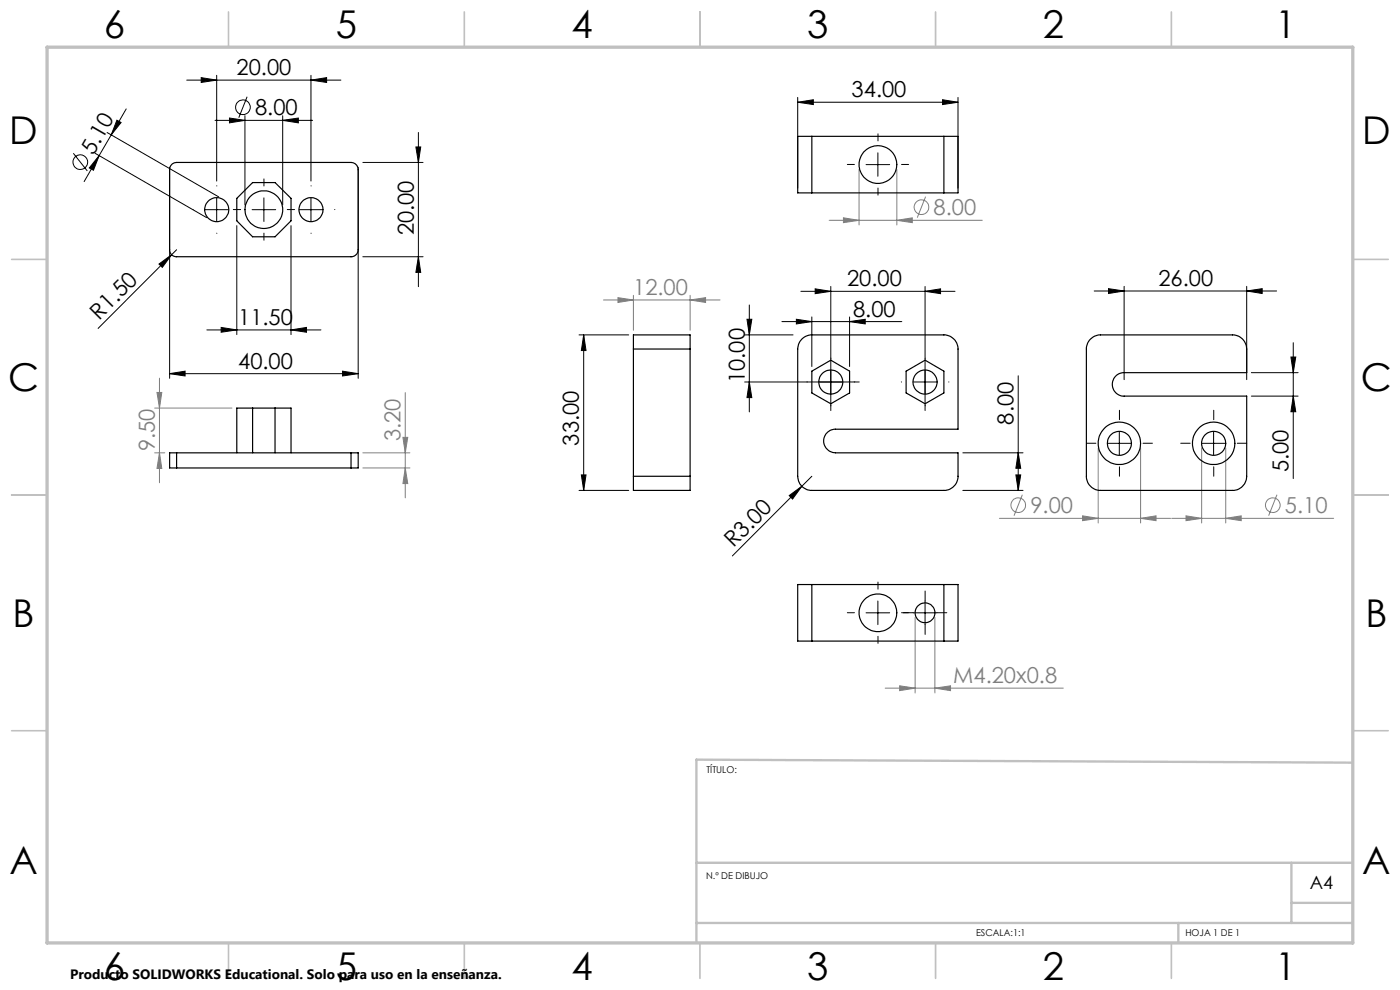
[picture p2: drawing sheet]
<svg xmlns="http://www.w3.org/2000/svg" width="297mm" height="210mm" viewBox="0 0 297 210" stroke-linecap="round" stroke-linejoin="round" font-family="sans-serif">
<g fill="none" stroke="#808080" stroke-width=".21">
<path d="M182.2 35.9v11.8M190.3 35.9v11.8M175.9 46.7h32.5M178.9 46.2l3.3 .5-3.3 .5zM190.3 46.7l3.2-.5v1zM196.4 41.7l-1.8 4.5M128 63.6h24.8M131.1 63.1l3.3 .5-3.3 .6zM134.4 62.6v7.5M146.4 63.6l3.3-.5v1.1zM146.4 62.6v7.5M32.8 96.1h2.2"/>
<path d="M32.8 86.6h16.4M33.3 83.2h1l-.5 3.4zM33.8 96.1l.5 3.3h-1zM33.8 80.2v22.2M77 96.1h10M77 99.3h10M85.5 92.8h1l-.5 3.3zM86 99.3l.5 3.3h-1zM86 83.3v22.3M233 95v15.9M242 95v15.9M254.9 95v15.9"/>
<path d="M260 95v15.9M212 110h36.3M216.9 104.9l-1.8 4.5M229.7 109.4l3.3 .6-3.3 .4zM242 110l3.3-.6v1zM248.6 110h34.3M251.6 109.4l3.3 .6-3.3 .4zM260 110l3.3-.6v1zM270.9 104.9l-1.8 4.5M194.1 131v16M198.3 131v16M187.8 146h37.8"/>
<path d="M190.9 145.5l3.2 .5-3.2 .5zM198.3 146l3.3-.5v1z"/>
<circle cx="195.5" cy="43.9" r="1.55"/>
<circle cx="216" cy="107.2" r="1.55"/>
<circle cx="270" cy="107.2" r="1.55"/>
</g>
<g fill="none" stroke="#000" stroke-width=".21">
<path d="M39.6 17h32.7M42.7 16.5l3.3 .5-3.3 .5zM46 16v22.4M66 17l3.3-.5v1zM66 16v22.4M15.6 32.5l2.9 3.8M20.2 32.5l23.7 13.7M21 33l-3.1 5.5M21 33l-1.2 3.1-.9-.5zM22.7 28.1l23.7 13.7M23.6 28.6l-2.6 4.4M24.8 25.5l.9 .5-2.1 2.6z"/>
<path d="M26.8 23.1l-3.2 5.5M36 35.5v44.7M45.6 25.5h20.7M48.7 25l3.3 .5-3.3 .6zM52 24.5v19M52.4 20.5l-1.7 4.5M60 25.5l3.3-.5v1.1zM60 24.5v19M76 35.5v44.7M77 34.5h12.7M88.2 31.2h1.1l-.5 3.3zM88.8 28.1v32.7"/>
<path d="M169.2 21.7l3.3-.5v1zM169.2 20.7v19.2M169.2 21.7h34M183.7 34.9h5M186.2 32.4v5M200 21.2l3.2 .5-3.2 .5zM203.2 20.7v19.2M33.7 56l2.7-2-2 2.7zM37.5 53l-16.7 16.7M43.5 44.5h5M46 42v5M50.2 47.9v23.1"/>
<path d="M53.5 44.5h5M56 42v5M61.7 47.9v23.1M63.5 44.5h5M66 42v5M77 54.5h12.7M88.8 54.5l.5 3.3h-1.1zM36 79.3l3.3-.6v1.1zM36 79.3h40M43.9 70h24.2M46.9 69.5l3.3 .5-3.3 .5zM61.7 70l3.3-.5v1z"/>
<path d="M72.7 78.7l3.3 .6-3.3 .5zM122.8 71h10.6M123.8 71l.5 3.4h-1zM123.8 71v33M158 71h10.2M158.5 67.7h1l-.5 3.3zM159 64.7v22.7M165.9 68.2h25.4M168.9 67.7l3.3 .5-3.3 .5zM169.9 61.8h32.7M172.2 67.2v10.5M172.9 61.3l3.3 .5-3.3 .5z"/>
<path d="M176.2 60.8v26.3M180.2 68.2l3.4-.5v1zM180.2 67.2v10.5M196.3 61.8l3.2-.5v1zM196.3 60.8v26.3M216 79.7v24.3M232.1 61.7h38.7M235.2 61.2l3.3 .5-3.3 .6zM238.5 60.7v19.8M264.5 61.7l3.3-.5v1.1zM264.5 60.7v19.8M265.5 79h9.9"/>
<path d="M273.9 75.7h1l-.5 3.3zM274.4 72.7v28.8M158 81h24.3M159 81l.5 3.3h-1zM193.7 81h5.1M204.3 96.1h12.7M216 96.1l.5 3.2h-1zM235 94h5M237.5 91.5v5M255 94h5M257.5 91.5v5M265.5 84h9.9"/>
<path d="M274.4 84l.5 3.3h-1zM122.8 104h10.6M123.3 100.7h1l-.5 3.3zM167.4 105.1l2.7-2-2 2.8zM170.1 103.1l-14.7 14.8M172.2 101l-2.1 2.1M204.3 104h12.7M215.5 100.7h1l-.5 3.3zM183.7 130h5M186.2 127.5v5M193.7 130h5.1M196.3 127.5v5"/>
<circle cx="17" cy="34.4" r="1.56"/>
<circle cx="51.5" cy="22.8" r="1.56"/>
</g>
<g fill="none" stroke="#000" stroke-width=".21" stroke-dasharray="15.2 1.3 1.3 1.3">
<path d="M46 39.5v-.1M56 39.5v-1.5M66 39.5v-.1M181.3 34.9h-1.5M186.3 29.9v-1.5M186.3 39.9v1.5M191.3 34.9h1.5M41 44.5h-.1M46 49.5h.1M51 44.5h.1M51 44.5h-1.5M56 49.5v1.5"/>
<path d="M61 44.5h-.1M61 44.5h1.5M66 49.5h.1M71 44.5h.1M176.3 76h.1M196.3 76h.1M171.3 81h-.1M176.3 86v.1M181.3 81h.1M191.3 81h-.1M196.3 86v.1M201.3 81h.1"/>
<path d="M232.5 94h-2M237.5 89v-2M237.5 99v2M242.5 94h2M252.5 94h-2M257.5 89v-2M257.5 99v2M262.5 94h2M181.3 130h-1.5M186.3 125v-1.5M186.3 135v1.5M191.3 130h1.5"/>
<path d="M193.8 130h-2.1M196.3 127.5v-2.1M196.3 132.5v2.1M198.8 130h2.1"/>
</g>
<g fill="none" stroke="#c0c0c0" stroke-width=".35">
<path d="M48.5 2.5v7.5M98.5 2.5v7.5M148.5 2.5v7.5M198.5 2.5v7.5M248.5 2.5v7.5M2.5 55h7.5M287 55h7.5M2.5 105h7.5M287 105h7.5M2.5 155h7.5M287 155h7.5M48.5 200v7.5"/>
<path d="M98.5 200v7.5M148.5 200v7.5M198.5 200v7.5M248.5 200v7.5"/>
</g>
<path d="M287 161.8l-139.3-.7v38.9M147.7 195.8h139.3M147.7 183h139.3M250 195.8v4.2M274 183v12.8M274 191.5h13" fill="none" stroke="#c0c0c0" stroke-width=".5"/>
<path d="M10 10h277v190h-277z" fill="none" stroke="#c0c0c0" stroke-width=".7"/>
<g fill="#000">
<path d="M33.7 56l2.7-2-2 2.7zM167.4 105.1l2.7-2-2 2.8z"/>
<path d="M24.8 25.5l.9 .5-2.1 2.6zM21 33l-1.2 3.1-.9-.5z"/>
<path d="M200 21.2l3.2 .5-3.2 .5zM169.2 21.7l3.3-.5v1zM72.7 78.7l3.3 .6-3.3 .5zM36 79.3l3.3-.6v1.1z"/>
<path d="M46.9 69.5l3.3 .5-3.3 .5zM61.7 70l3.3-.5v1z"/>
<path d="M172.9 61.3l3.3 .5-3.3 .5zM196.3 61.8l3.2-.5v1zM168.9 67.7l3.3 .5-3.3 .5zM180.2 68.2l3.4-.5v1zM42.7 16.5l3.3 .5-3.3 .5zM66 17l3.3-.5v1zM48.7 25l3.3 .5-3.3 .6zM60 25.5l3.3-.5v1.1z"/>
<path d="M264.5 61.7l3.3-.5v1.1zM235.2 61.2l3.3 .5-3.3 .6z"/>
<path d="M159 81l.5 3.3h-1zM158.5 67.7h1l-.5 3.3z"/>
<path d="M216 96.1l.5 3.2h-1zM215.5 100.7h1l-.5 3.3zM123.8 71l.5 3.4h-1zM123.3 100.7h1l-.5 3.3zM88.2 31.2h1.1l-.5 3.3zM88.8 54.5l.5 3.3h-1.1z"/>
<path d="M274.4 84l.5 3.3h-1zM273.9 75.7h1l-.5 3.3z"/>
</g>
<g fill="#808080">
<path d="M178.9 46.2l3.3 .5-3.3 .5zM190.3 46.7l3.2-.5v1zM190.9 145.5l3.2 .5-3.2 .5zM198.3 146l3.3-.5v1zM251.6 109.4l3.3 .6-3.3 .4zM260 110l3.3-.6v1zM229.7 109.4l3.3 .6-3.3 .4zM242 110l3.3-.6v1z"/>
<path d="M131.1 63.1l3.3 .5-3.3 .6zM146.4 63.6l3.3-.5v1.1z"/>
<path d="M85.5 92.8h1l-.5 3.3zM86 99.3l.5 3.3h-1zM33.3 83.2h1l-.5 3.4zM33.8 96.1l.5 3.3h-1z"/>
</g>
<g fill="none" stroke="#000" stroke-width=".25">
<path d="M36.4 34.9l.6-.4h.5h37a1.57 1.57 0 0 1 1.5 1.5v17a1.51 1.51 0 0 1-1.5 1.5h-37a1.45 1.45 0 0 1-1.5-1.5v-17.3zM172.2 28.9h-3v12h3M172.2 28.9v12M172.2 28.9h28M200.2 28.9h3v12h-3M200.2 28.9v12M172.2 40.9h28M134.4 74v-3h12v3M134.4 74h12M134.4 74v27M146.4 74v27M170.1 71.9l.9-.6 .9-.3h28.3a3 3 0 0 1 3 3v17h-26a2.5 2.5 0 0 0-2.5 2.5 2.5 2.5 0 0 0 2.5 2.6h26v4.9a3 3 0 0 1-3 3h-28a3 3 0 0 1-3-3v-27l.2-.9z"/>
<path d="M172.2 78.7l4-2.3 4 2.3v4.7l-4 2.2-4-2.2zM192.2 78.7l4.1-2.3 3.9 2.3v4.7l-3.9 2.2-4.1-2.2zM231.4 71.9l.8-.6 .9-.3h28.4a3 3 0 0 1 3 3v5h-26a2.49 2.49 0 0 0-2.5 2.5 2.49 2.49 0 0 0 2.5 2.5h26v17a3 3 0 0 1-3 3h-28a3 3 0 0 1-3-3v-27.3l.3-1zM37.5 96.1h-1.5v3.2h1.5M37.5 96.1h37M37.5 96.1v3.2M37.5 99.3h37M50.2 96.1v-9.5h11.5v9.5M53.6 86.6v9.5M58.3 86.6v9.5M74.5 96.1h1.5v3.2h-1.5M74.5 96.1v3.2"/>
<path d="M134.4 101v3h12v-3M134.4 101h12M172.2 124h-3v12h3M172.2 124v12M172.2 136h28M172.2 124h28M200.2 124h3v12h-3M200.2 124v12"/>
<circle cx="186.3" cy="34.9" r="4"/>
<circle cx="46" cy="44.5" r="2.55"/>
<circle cx="56" cy="44.5" r="4"/>
<circle cx="56" cy="44.5" r="6.2"/>
<circle cx="66" cy="44.5" r="2.54"/>
<circle cx="176.2" cy="81" r="2.55"/>
<circle cx="196.2" cy="81" r="2.54"/>
<circle cx="237.5" cy="94" r="2.56"/>
<circle cx="237.5" cy="94" r="4.5"/>
<circle cx="257.5" cy="94" r="4.5"/>
<circle cx="257.5" cy="94" r="2.56"/>
<circle cx="186.3" cy="130" r="4"/>
<circle cx="196.2" cy="130" r="2.1"/>
</g>
<g font-size="8.1">
<text x="22" y="8">6</text>
<text x="71.2" y="8">5</text>
<text x="121.2" y="8">4</text>
<text x="171.3" y="8">3</text>
<text x="221.3" y="8">2</text>
<text x="270.5" y="8">1</text>
<text x="2" y="30.5">D</text>
<text x="289" y="30.5">D</text>
<text x="1.7" y="83">C</text>
<text x="288.7" y="83">C</text>
<text x="2.7" y="133">B</text>
<text x="289.7" y="133">B</text>
<text x="2" y="185.5">A</text>
<text x="289" y="185.5">A</text>
<text x="22" y="208">6</text>
<text x="71.2" y="208">5</text>
<text x="121.2" y="208">4</text>
<text x="171.3" y="208">3</text>
<text x="221.3" y="208">2</text>
<text x="270.5" y="208">1</text>
</g>
<g font-size="4.7">
<text x="50.2" y="16">20.00</text>
<text x="180.7" y="20.6">34.00</text>
<text x="54.1" y="24.5">8.00</text>
<text x="19.8" y="33" transform="rotate(-60 19.8 33)">5.10</text>
<text x="87.8" y="49.9" transform="rotate(-90 87.8 49.9)">20.00</text>
<text x="179.7" y="60.8">20.00</text>
<text x="245.7" y="60.7">26.00</text>
<text x="21" y="68" transform="rotate(-45 21 68)">R1.50</text>
<text x="50.5" y="68.9">11.50</text>
<text x="181" y="67.2">8.00</text>
<text x="50.5" y="78.2">40.00</text>
<text x="158" y="81.3" transform="rotate(-90 158 81.3)">10.00</text>
<text x="122.8" y="94.5" transform="rotate(-90 122.8 94.5)">33.00</text>
<text x="215" y="90.1" transform="rotate(-90 215 90.1)">8.00</text>
<text x="273.4" y="100.2" transform="rotate(-90 273.4 100.2)">5.00</text>
<text x="155.6" y="116.3" transform="rotate(-45 155.6 116.3)">R3.00</text>
</g>
<g font-size="4.7" fill="#808080">
<text x="198.1" y="45.6">8.00</text>
<text x="134.3" y="62.6">12.00</text>
<text x="32.8" y="95.7" transform="rotate(-90 32.8 95.7)">9.50</text>
<text x="85" y="93.6" transform="rotate(-90 85 93.6)">3.20</text>
<text x="218.6" y="108.9">9.00</text>
<text x="272.6" y="108.9">5.10</text>
<text x="202.2" y="145">M4.20x0.8</text>
</g>
<text font-size="3.9" x="277.9" y="188.5">A4</text>
<text font-size="2.9" x="14.9" y="207.6">Producto SOLIDWORKS Educational. Solo para uso en la enseñanza.</text>
<g font-size="2">
<text x="149.8" y="163.9">TÍTULO:</text>
<text x="149.8" y="186.4">N.º DE DIBUJO</text>
<text x="207.1" y="198.6">ESCALA:1:1</text>
<text x="251.5" y="198.6">HOJA 1 DE 1</text>
</g>
</svg>
